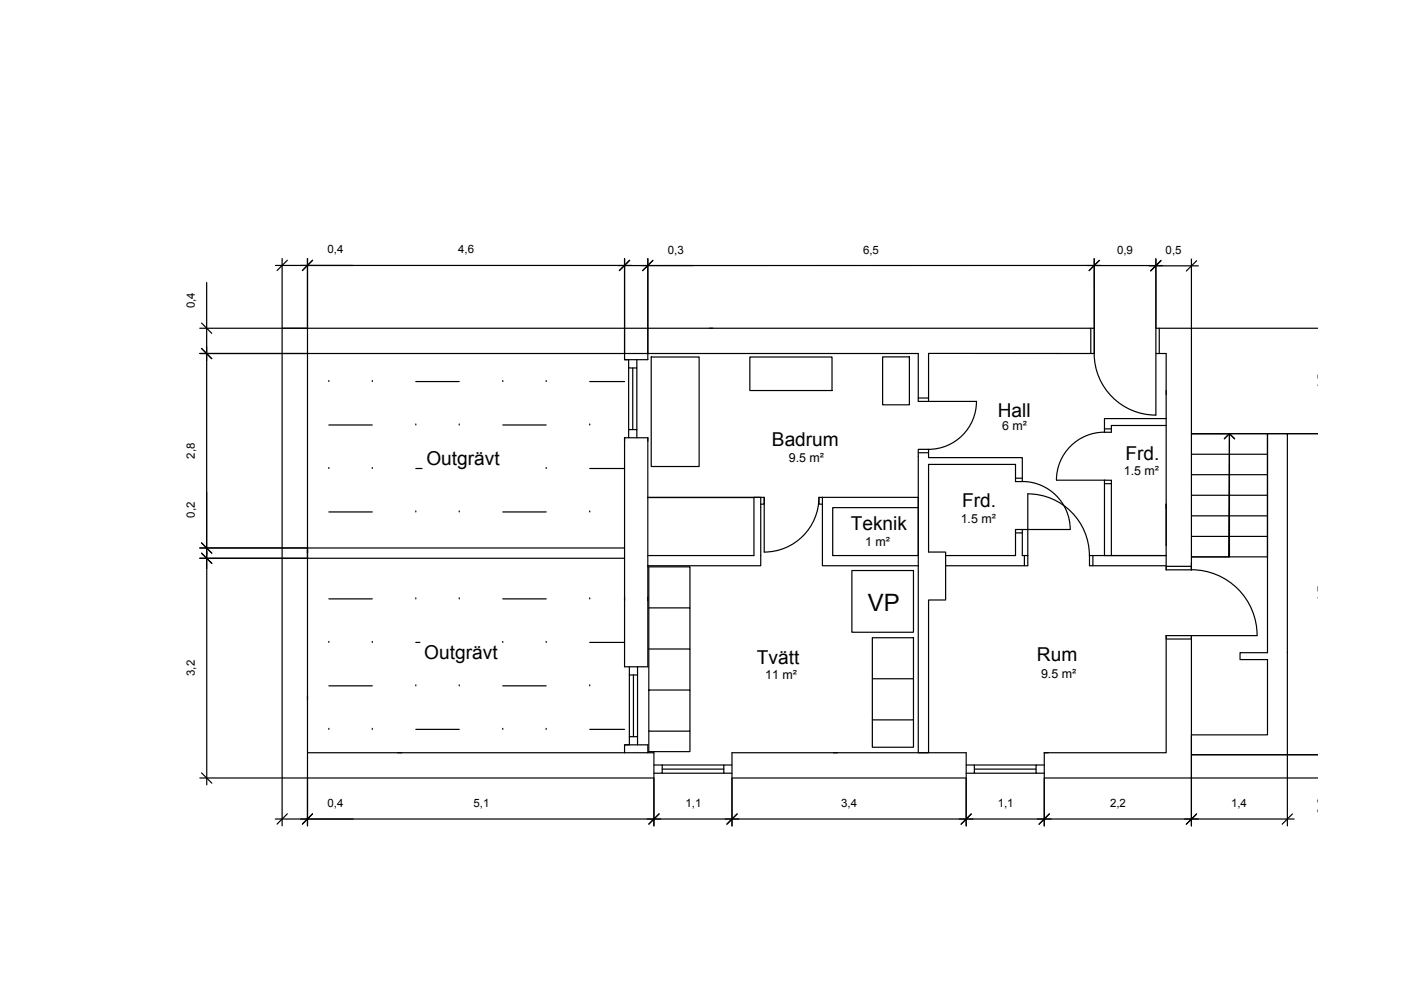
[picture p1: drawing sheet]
<svg xmlns="http://www.w3.org/2000/svg" width="297mm" height="210mm" viewBox="0 0 297 210" stroke-linecap="round" stroke-linejoin="round" font-family="sans-serif">
<g fill="none" stroke="#000" stroke-width=".25">
<path d="M43.8 59.9v16.5M58.4 56.3h16.5M59.8 54.8v14.7M60.9 55.2l-2.2 2.2M63.7 56.3h70.2M65.2 54.8v20.1M66.3 55.2l-2.2 2.2M131 56.3h16.1M131.3 57.4l2.2-2.2-2.2 2.2M132.4 54.8v20.1M135.9 56.3h110.6M137.4 54.8v20.1"/>
<path d="M138.4 55.2l-2.2 2.2 2.2-2.2M233.1 55.2l-2.2 2.2M243.6 56.4h10.5M245.1 54.8v14.7M246.1 55.2l-2.1 2.2M246.1 55.3l-2.1 2.2M252.6 54.9v14.6M253.7 55.3l-2.2 2.2M42.4 75h22.7M42.4 69.6h22.7M42.7 73.9l2.2 2.2M42.7 68.5l2.2 2.2"/>
<path d="M43.8 73.5v92.9M132.4 75v1.3h5v-1.3M132.4 76.3h.9v1.7h1.7v-1.7M133.3 78v13.1h1.7v1.7h-1.7v-1.7M134.2 78v13.1M135 78v13.1M138.1 75.7h10.1v23.2h-10.1zM150.4 69.6h.7M159 75.7h17.4v7.1h-17.4zM187.1 75.7h5.7v10.1h-5.7zM231.3 69.6v5.4M232 74.9a13.1 13.1 0 0 0 13.1 13.1v-18.4h7.5v22.3h8.1v26.2h-8.1h16.1v-26.2h-16.1v28.9"/>
<path d="M232 75v-5.4h-172.2v95.4h78.8v-5.4h-6.2M232 75l-35.1-.1v10.2M232 69.5v-14.7v20.1M245.1 75h2.1v40.6M245.8 69.6v5.4M252.7 69.6h26.7M69.7 80.9h.1M69.7 99.3h.1M69.7 90.1h9.2M78.9 80.9h.1M78.9 99.3h.1M88.2 90.1h.1"/>
<path d="M88.2 80.9h9.2M88.2 99.3h1.3M97.4 90.1h.1M106.6 80.9h.1M106.6 90.1h9.2M115.8 80.9h.1M115.8 99.3h.1M125 90.1h.1M125 80.9h7.4M125 99.3h7.4M133.3 92.8h-.9v48.6h1M135 92.8h2.4v48.6h-2.2"/>
<path d="M194.7 95.3h2.2v1.7h19.8v5.1h-1.4v-3.6h-18.4v18.6h3.6v10.1h-3.6v32.4h-2.2zM194.7 96h2.2M194.7 84.4h2.2M196.9 85.1h-2.2v-10.1h-129.5v84.6h67.2M196.9 85.1h10.1a10.2 10.2 0 0 1-10.1 10.2M234.2 91.6a10.2 10.2 0 0 0-10.2 10.2h10.2M234.2 90.9h1.4M247.2 82.8v.9M247.2 90.2h-11.6v1.5h-1.4M247.2 88.8h-13v2.9M252.6 96.3h16.1M252.7 91.9h26.7"/>
<path d="M260.7 91.9l-.2 26.2M261.8 93l-1.1-1.1-1.1 1.1 1.1-1.1 1 1.1M268.7 91.9h4.2v68.1h-20.3v-4.2h16.1v-16h-5.8v-1.4h5.8zM42.4 118.4h22.7M42.4 116.2h22.7M42.7 117.3l2.2 2.1M42.7 115.1l2.2 2.2M43.8 104.3v16.2M65.2 117.3v1.1h67.2M65.2 116.2v1M69.7 108.5h9.2M88.2 108.5h.1"/>
<path d="M97.4 108.5h.1M106.6 108.5h9.2M125 108.5h.1M132.4 116.2h-67.2v1.1v-.5M159.9 105.5h-22.5h23.9v14.5h-23.9M161.3 106.9h.7v-1.4h-2.1v12.3h-22.5M173.6 105.4a11.6 11.6 0 0 1-11.6 11.7v-11.6M174.4 105.5v14.5h20.3M174.4 105.5h20.3v12.3h-18.1v-10.2h18.1M174.4 105.5h-.8v1.4h.8M215.3 113h1.4M215.3 101.4h1.4"/>
<path d="M216.7 102.1a10.2 10.2 0 0 1 10.2 10.2h-10.2M216.7 112.3h-1.4v5.5h-14.8M216.7 112.3v5.5h1.2M217.2 117.8v2.2M231 117.8a13.1 13.1 0 0 0-13.1-13.1v15.3h-17.4M231 117.8v2.2h16.2M231.7 117.8v2.2M234.2 101.8v16h13h-16.2M234.2 101.8h1.4v16M234.2 102.6h1.4M247.2 115.6v5.2M247.2 106.9v8.7"/>
<path d="M252.6 100.6h16.1M252.6 105h16.1M252.6 109.4h16.1M252.6 113.7h16.1M69.7 136.2h.1M69.7 127h9.2M78.9 136.2h.1M88.2 127h.1M88.2 136.2h.8M97.4 127h.1M106.6 136.2h.1M106.6 127h9.2"/>
<path d="M115.8 136.2h.1M125 127h.1M125 136.2h7.4M137.6 137.6h8.7v8.7M137.6 128.9h8.7v8.7M146.3 128.9v-8.7h-8.7v26.1M180.6 121h13.1v13h-13.1zM185 135.2h8.7v8.7h-8.7zM247.2 134.8v24.8h-25.8M247.2 134.8v.7h5.4v-.7v30.2h-31.2v-5.4M247.2 134.8h19.3M247.2 120.8v-.7h5.4v.7"/>
<path d="M247.2 120.8h5.4M252.6 120.8a13.9 13.9 0 0 1 13.9 14M65.2 147.5v.9M65.2 159.7v15.4M69.7 154.6h.1M69.7 145.4h9.2M78.9 154.6h.1M84.3 159.6h.9M88.2 145.4h.1M88.2 154.6h9.2M97.4 145.4h.1M106.6 154.6h.1"/>
<path d="M106.6 145.4h9.2M115.8 154.6h.1M125 145.4h.1M125 154.6h7.4M132.4 159.6v-1.7h5v1.7M132.4 157.9h1v-1.7h1.8v1.7M133.4 156.2v-13.1h1.8v13.1M133.4 143.1v-1.7h1.8v1.7M134.3 143.1v13.1M137.6 146.3h8.7v8.7h-8.7zM137.6 155v4.4h8.7v-4.4M155.2 159.6h49.7v5.4h-49.7z"/>
<path d="M185 143.9v8.7h8.7v-8.7M185 152.6v5.8h8.7v-5.8M221.4 159.6h.9M42.4 165h17.3M42.7 163.9l2.2 2.2M58.4 173.7h16.5M59.8 165.1v10M60.9 172.6l-2.2 2.1M63.7 173.7h210.7M66.3 172.6l-2.2 2.1M138.6 165.1v10M138.6 162.2h14.9"/>
<path d="M139.7 172.6l-2.1 2.1 2.1-2.1M140.4 162.2v1.7h-1.8M140.4 163.9h13.1M140.4 163.1h13.1M155.2 162.2h-1.7v1.7h1.7M155.2 165.1v10M156.3 172.6l-2.2 2.1M204.9 162.2h1.7v1.7h-1.7M204.9 165.1v10M205.9 172.6l-2.1 2.2M206.6 163.9h13.1M206.6 162.2h13.1"/>
<path d="M206.6 163.1h13.1M221.4 162.2h-1.7v1.7h1.7M221.4 165.1v10M222.5 172.6l-2.2 2.2M252.6 160.1v15M252.7 165h26.7M252.7 160h26.7M253.7 172.6l-2.2 2.2M272.9 160.1v15M274 172.6l-2.2 2.2"/>
</g>
<text font-size="5.1" x="184" y="129.6">VP</text>
<g font-size="4.1">
<text x="211.5" y="88.4">Hall</text>
<text x="163.7" y="94.6">Badrum</text>
<text x="90.4" y="98.6">Outgrävt</text>
<text x="238.6" y="97.5">Frd.</text>
<text x="204" y="107.5">Frd.</text>
<text x="180.4" y="112.4">Teknik</text>
<text x="90" y="139.7">Outgrävt</text>
<text x="160.5" y="140.7">Tvätt</text>
<text x="219.9" y="140.2">Rum</text>
</g>
<g font-size="2.6">
<text x="212.5" y="91.1">6 m²</text>
<text x="167.2" y="97.9">9.5 m²</text>
<text x="238.3" y="100.8">1.5 m²</text>
<text x="203.7" y="110.9">1.5 m²</text>
<text x="183.4" y="115.7">1 m²</text>
<text x="162.3" y="144">11 m²</text>
<text x="220.7" y="143.8">9.5 m²</text>
</g>
<g font-size="2.4">
<text x="69.4" y="53.7">0,4</text>
<text x="97.2" y="53.7">4,6</text>
<text x="141.6" y="53.8">0,3</text>
<text x="183" y="53.8">6,5</text>
<text x="236.8" y="53.8">0,9</text>
<text x="247.1" y="53.8">0,5</text>
<text x="41.3" y="65.3" transform="rotate(-90 41.3 65.3)">0,4</text>
<text x="281.1" y="82.5" transform="rotate(-90 281.1 82.5)">1,5</text>
<text x="41.3" y="97.2" transform="rotate(-90 41.3 97.2)">2,8</text>
<text x="41.3" y="109.7" transform="rotate(-90 41.3 109.7)">0,2</text>
<text x="281.1" y="127.6" transform="rotate(-90 281.1 127.6)">4,7</text>
<text x="41.3" y="143.3" transform="rotate(-90 41.3 143.3)">3,2</text>
<text x="69.4" y="171.1">0,4</text>
<text x="100.4" y="171.1">5,1</text>
<text x="145.3" y="171.1">1,1</text>
<text x="178.4" y="171.1">3,4</text>
<text x="211.5" y="171.1">1,1</text>
<text x="235.4" y="171.1">2,2</text>
<text x="261" y="171.1">1,4</text>
<text x="281.1" y="172.6" transform="rotate(-90 281.1 172.6)">0,3</text>
</g>
</svg>
